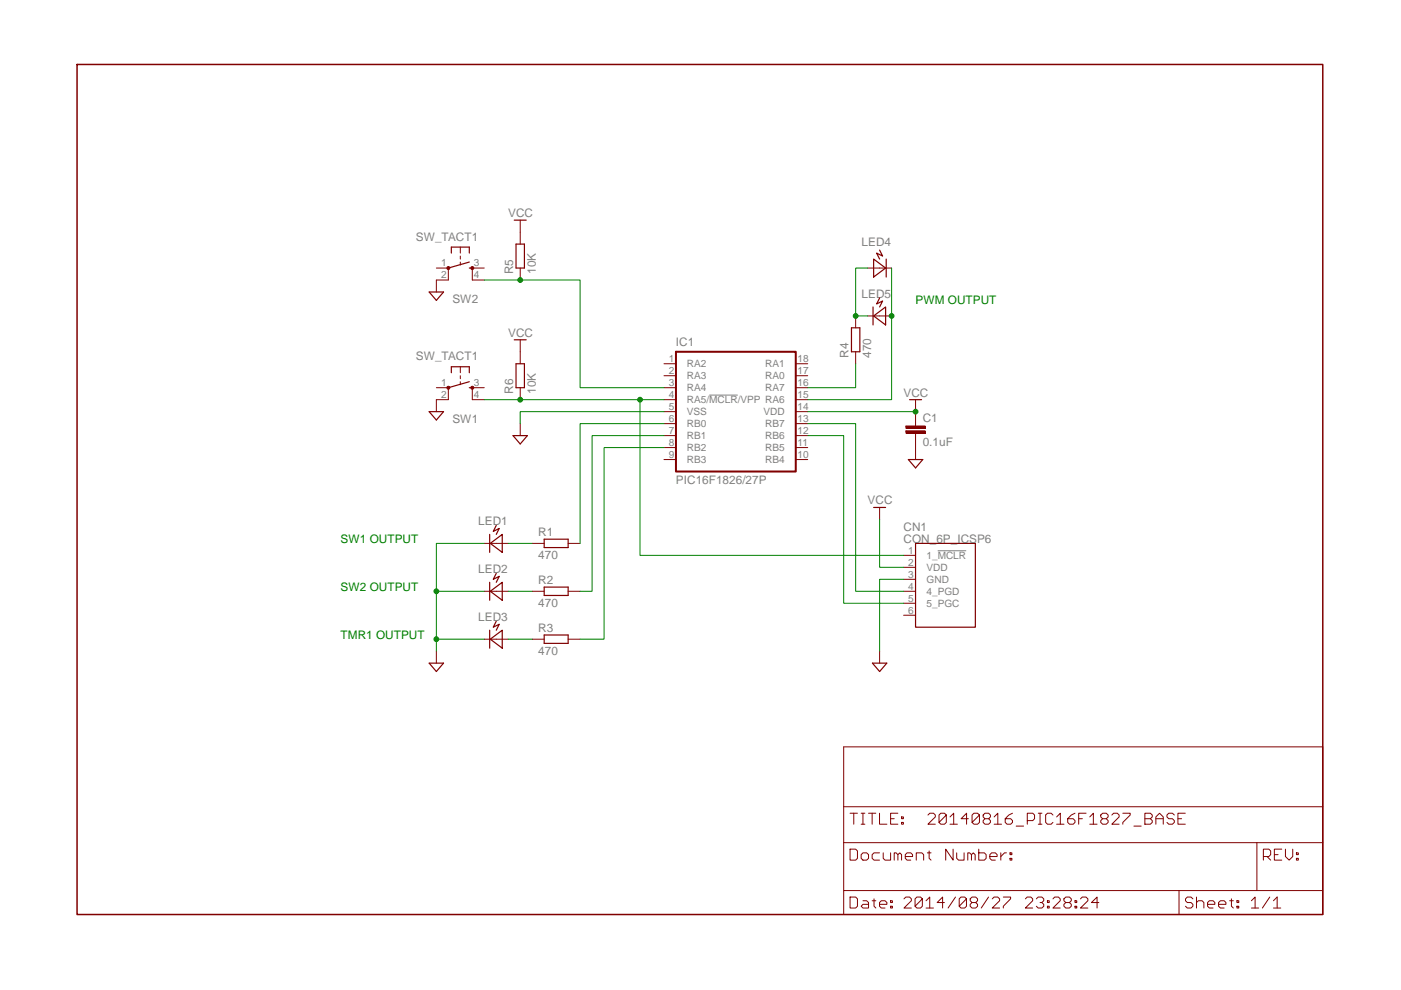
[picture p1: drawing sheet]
<?xml version="1.0" encoding="utf-8"?>
<!DOCTYPE eagle SYSTEM "eagle.dtd">
<eagle version="7.1.0">
<drawing>
<settings>
<setting alwaysvectorfont="no"/>
<setting verticaltext="up"/>
</settings>
<grid distance="0.1" unitdist="inch" unit="inch" style="lines" multiple="1" display="no" altdistance="0.01" altunitdist="inch" altunit="inch"/>
<schematic xreflabel="%F%N/%S.%C%R" xrefpart="/%S.%C%R">
<libraries>
<library name="p20140816_PIC16F1827_BASE">
<symbols>
<symbol name="DINA4_L">
<frame x1="0" y1="0" x2="264.16" y2="180.34" columns="4" rows="4" layer="94" border-left="no" border-top="no" border-right="no" border-bottom="no"/>
</symbol>
<symbol name="DOCFIELD">
<wire x1="0" y1="0" x2="71.12" y2="0" width="0.1016" layer="94"/>
<wire x1="101.6" y1="15.24" x2="87.63" y2="15.24" width="0.1016" layer="94"/>
<wire x1="0" y1="0" x2="0" y2="5.08" width="0.1016" layer="94"/>
<wire x1="0" y1="5.08" x2="71.12" y2="5.08" width="0.1016" layer="94"/>
<wire x1="0" y1="5.08" x2="0" y2="15.24" width="0.1016" layer="94"/>
<wire x1="101.6" y1="15.24" x2="101.6" y2="5.08" width="0.1016" layer="94"/>
<wire x1="71.12" y1="5.08" x2="71.12" y2="0" width="0.1016" layer="94"/>
<wire x1="71.12" y1="5.08" x2="87.63" y2="5.08" width="0.1016" layer="94"/>
<wire x1="71.12" y1="0" x2="101.6" y2="0" width="0.1016" layer="94"/>
<wire x1="87.63" y1="15.24" x2="87.63" y2="5.08" width="0.1016" layer="94"/>
<wire x1="87.63" y1="15.24" x2="0" y2="15.24" width="0.1016" layer="94"/>
<wire x1="87.63" y1="5.08" x2="101.6" y2="5.08" width="0.1016" layer="94"/>
<wire x1="101.6" y1="5.08" x2="101.6" y2="0" width="0.1016" layer="94"/>
<wire x1="0" y1="15.24" x2="0" y2="22.86" width="0.1016" layer="94"/>
<wire x1="101.6" y1="35.56" x2="0" y2="35.56" width="0.1016" layer="94"/>
<wire x1="101.6" y1="35.56" x2="101.6" y2="22.86" width="0.1016" layer="94"/>
<wire x1="0" y1="22.86" x2="101.6" y2="22.86" width="0.1016" layer="94"/>
<wire x1="0" y1="22.86" x2="0" y2="35.56" width="0.1016" layer="94"/>
<wire x1="101.6" y1="22.86" x2="101.6" y2="15.24" width="0.1016" layer="94"/>
<text x="1.27" y="1.27" size="2.54" layer="94" font="vector">Date:</text>
<text x="12.7" y="1.27" size="2.54" layer="94" font="vector">&gt;LAST_DATE_TIME</text>
<text x="72.39" y="1.27" size="2.54" layer="94" font="vector">Sheet:</text>
<text x="86.36" y="1.27" size="2.54" layer="94" font="vector">&gt;SHEET</text>
<text x="88.9" y="11.43" size="2.54" layer="94" font="vector">REV:</text>
<text x="1.27" y="19.05" size="2.54" layer="94" font="vector">TITLE:</text>
<text x="1.27" y="11.43" size="2.54" layer="94" font="vector">Document Number:</text>
<text x="17.78" y="19.05" size="2.54" layer="94" font="vector">&gt;DRAWING_NAME</text>
</symbol>
<symbol name="PIC16LF1826">
<pin name="RA1" x="15.24" y="10.16" length="short" rot="R180"/>
<pin name="RA2" x="-15.24" y="10.16" length="short"/>
<pin name="RA3" x="-15.24" y="7.62" length="short"/>
<pin name="RA4" x="-15.24" y="5.08" length="short"/>
<pin name="RB0" x="-15.24" y="-2.54" length="short"/>
<pin name="RB1" x="-15.24" y="-5.08" length="short"/>
<pin name="RB2" x="-15.24" y="-7.62" length="short"/>
<pin name="RB3" x="-15.24" y="-10.16" length="short"/>
<pin name="RB4" x="15.24" y="-10.16" length="short" rot="R180"/>
<pin name="RB5" x="15.24" y="-7.62" length="short" rot="R180"/>
<pin name="RB6" x="15.24" y="-5.08" length="short" rot="R180"/>
<pin name="RB7" x="15.24" y="-2.54" length="short" rot="R180"/>
<pin name="RA6" x="15.24" y="2.54" length="short" rot="R180"/>
<pin name="RA7" x="15.24" y="5.08" length="short" rot="R180"/>
<pin name="RA0" x="15.24" y="7.62" length="short" rot="R180"/>
<pin name="VDD" x="15.24" y="0" length="short" direction="pwr" rot="R180"/>
<pin name="VSS" x="-15.24" y="0" length="short" direction="pwr"/>
<pin name="RA5/!MCLR!/VPP" x="-15.24" y="2.54" length="short"/>
<wire x1="-12.7" y1="12.7" x2="12.7" y2="12.7" width="0.4064" layer="94"/>
<wire x1="12.7" y1="12.7" x2="12.7" y2="-12.7" width="0.4064" layer="94"/>
<wire x1="12.7" y1="-12.7" x2="-12.7" y2="-12.7" width="0.4064" layer="94"/>
<wire x1="-12.7" y1="-12.7" x2="-12.7" y2="12.7" width="0.4064" layer="94"/>
<text x="-12.7" y="13.97" size="1.778" layer="95">&gt;NAME</text>
<text x="-12.7" y="-15.24" size="1.778" layer="96">&gt;VALUE</text>
</symbol>
<symbol name="C-EU">
<wire x1="0" y1="0" x2="0" y2="-0.508" width="0.1524" layer="94"/>
<wire x1="0" y1="-2.54" x2="0" y2="-2.032" width="0.1524" layer="94"/>
<text x="1.524" y="0.381" size="1.778" layer="95">&gt;NAME</text>
<text x="1.524" y="-4.699" size="1.778" layer="96">&gt;VALUE</text>
<rectangle x1="-2.032" y1="-2.032" x2="2.032" y2="-1.524" layer="94"/>
<rectangle x1="-2.032" y1="-1.016" x2="2.032" y2="-0.508" layer="94"/>
<pin name="1" x="0" y="2.54" visible="off" length="short" direction="pas" swaplevel="1" rot="R270"/>
<pin name="2" x="0" y="-5.08" visible="off" length="short" direction="pas" swaplevel="1" rot="R90"/>
</symbol>
<symbol name="LED">
<wire x1="1.27" y1="-1.905" x2="-1.27" y2="0" width="0.254" layer="94"/>
<wire x1="-1.27" y1="0" x2="1.27" y2="1.905" width="0.254" layer="94"/>
<wire x1="1.27" y1="1.905" x2="1.27" y2="-1.905" width="0.254" layer="94"/>
<wire x1="-1.397" y1="1.905" x2="-1.397" y2="-1.905" width="0.254" layer="94"/>
<wire x1="0" y1="1.905" x2="0.635" y2="3.175" width="0.254" layer="94"/>
<wire x1="0.635" y1="3.175" x2="-0.635" y2="2.54" width="0.254" layer="94"/>
<wire x1="-0.635" y1="2.54" x2="0" y2="3.81" width="0.254" layer="94"/>
<text x="-3.81" y="3.81" size="1.778" layer="95">&gt;NAME</text>
<text x="-3.81" y="-3.81" size="1.778" layer="96">&gt;VALUE</text>
<pin name="A" x="2.54" y="0" visible="off" length="short" direction="pas" rot="R180"/>
<pin name="K" x="-2.54" y="0" visible="off" length="short" direction="pas"/>
</symbol>
<symbol name="R-EU">
<wire x1="-2.54" y1="-0.889" x2="2.54" y2="-0.889" width="0.254" layer="94"/>
<wire x1="2.54" y1="0.889" x2="-2.54" y2="0.889" width="0.254" layer="94"/>
<wire x1="2.54" y1="-0.889" x2="2.54" y2="0.889" width="0.254" layer="94"/>
<wire x1="-2.54" y1="-0.889" x2="-2.54" y2="0.889" width="0.254" layer="94"/>
<text x="-3.81" y="1.4986" size="1.778" layer="95">&gt;NAME</text>
<text x="-3.81" y="-3.302" size="1.778" layer="96">&gt;VALUE</text>
<pin name="2" x="5.08" y="0" visible="off" length="short" direction="pas" swaplevel="1" rot="R180"/>
<pin name="1" x="-5.08" y="0" visible="off" length="short" direction="pas" swaplevel="1"/>
</symbol>
<symbol name="TACT-SW">
<wire x1="-1.905" y1="0" x2="-2.54" y2="0" width="0.254" layer="94"/>
<wire x1="-1.905" y1="-4.445" x2="-1.905" y2="-3.175" width="0.254" layer="94"/>
<wire x1="1.905" y1="-4.445" x2="1.905" y2="-3.175" width="0.254" layer="94"/>
<wire x1="-1.905" y1="-4.445" x2="0" y2="-4.445" width="0.254" layer="94"/>
<wire x1="0" y1="-4.445" x2="1.905" y2="-4.445" width="0.254" layer="94"/>
<wire x1="0" y1="-2.54" x2="0" y2="-1.905" width="0.1524" layer="94"/>
<wire x1="0" y1="-1.27" x2="0" y2="-0.635" width="0.1524" layer="94"/>
<wire x1="0" y1="-4.445" x2="0" y2="-3.175" width="0.1524" layer="94"/>
<wire x1="-2.54" y1="2.54" x2="-2.54" y2="0" width="0.1524" layer="94"/>
<wire x1="2.54" y1="2.54" x2="2.54" y2="0" width="0.1524" layer="94"/>
<wire x1="2.54" y1="0" x2="-1.905" y2="-1.27" width="0.254" layer="94"/>
<circle x="2.54" y="0" radius="0.127" width="0.4064" layer="94"/>
<circle x="-2.54" y="0" radius="0.127" width="0.4064" layer="94"/>
<text x="-3.81" y="5.715" size="1.778" layer="95">&gt;NAME</text>
<text x="-3.81" y="-7.62" size="1.778" layer="96">&gt;VALUE</text>
<pin name="P" x="5.08" y="0" visible="pad" length="short" direction="pas" swaplevel="2" rot="R180"/>
<pin name="S" x="-5.08" y="0" visible="pad" length="short" direction="pas" swaplevel="1"/>
<pin name="S1" x="-5.08" y="2.54" visible="pad" length="short" direction="pas" swaplevel="1"/>
<pin name="P1" x="5.08" y="2.54" visible="pad" length="short" direction="pas" swaplevel="2" rot="R180"/>
</symbol>
<symbol name="GND">
<wire x1="0" y1="-1.778" x2="-1.524" y2="0" width="0.254" layer="94"/>
<wire x1="1.524" y1="0" x2="0" y2="-1.778" width="0.254" layer="94"/>
<wire x1="-1.524" y1="0" x2="1.524" y2="0" width="0.254" layer="94"/>
<pin name="GND" x="0" y="2.54" visible="off" length="short" direction="sup" rot="R270"/>
</symbol>
<symbol name="VCC">
<wire x1="1.27" y1="2.54" x2="-1.27" y2="2.54" width="0.254" layer="94"/>
<text x="-2.54" y="3.175" size="1.778" layer="96">&gt;VALUE</text>
<pin name="VCC" x="0" y="0" visible="off" length="short" direction="sup" rot="R90"/>
</symbol>
<symbol name="CON_6P_ICSP_PIC">
<wire x1="-2.54" y1="7.62" x2="-2.54" y2="-10.16" width="0.254" layer="94"/>
<wire x1="-2.54" y1="-10.16" x2="10.16" y2="-10.16" width="0.254" layer="94"/>
<wire x1="10.16" y1="-10.16" x2="10.16" y2="7.62" width="0.254" layer="94"/>
<wire x1="10.16" y1="7.62" x2="-2.54" y2="7.62" width="0.254" layer="94"/>
<text x="-5.08" y="10.16" size="1.778" layer="95">&gt;NAME</text>
<text x="-5.08" y="7.62" size="1.778" layer="95">&gt;VALUE</text>
<pin name="1_!MCLR" x="-5.08" y="5.08" length="short" direction="pas"/>
<pin name="VDD" x="-5.08" y="2.54" length="short" direction="pas"/>
<pin name="GND" x="-5.08" y="0" length="short" direction="pas"/>
<pin name="4_PGD" x="-5.08" y="-2.54" length="short" direction="pas"/>
<pin name="5_PGC" x="-5.08" y="-5.08" length="short" direction="pas"/>
<pin name="6" x="-5.08" y="-7.62" visible="pad" length="short" direction="pas"/>
</symbol>
</symbols>
<devicesets>
<deviceset name="DINA4_L" prefix="FRAME" uservalue="yes">
<gates>
<gate name="G$1" symbol="DINA4_L" x="0" y="0"/>
<gate name="G$2" symbol="DOCFIELD" x="162.56" y="0" addlevel="must"/>
</gates>
<devices>
<device name="">
<technologies>
<technology name=""/>
</technologies>
</device>
</devices>
</deviceset>
<deviceset name="PIC16*F1826/27" prefix="IC">
<gates>
<gate name="G$1" symbol="PIC16LF1826" x="0" y="0"/>
</gates>
<devices>
<device name="P" package="DIL18">
<connects>
<connect gate="G$1" pin="RA0" pad="17"/>
<connect gate="G$1" pin="RA1" pad="18"/>
<connect gate="G$1" pin="RA2" pad="1"/>
<connect gate="G$1" pin="RA3" pad="2"/>
<connect gate="G$1" pin="RA4" pad="3"/>
<connect gate="G$1" pin="RA5/!MCLR!/VPP" pad="4"/>
<connect gate="G$1" pin="RA6" pad="15"/>
<connect gate="G$1" pin="RA7" pad="16"/>
<connect gate="G$1" pin="RB0" pad="6"/>
<connect gate="G$1" pin="RB1" pad="7"/>
<connect gate="G$1" pin="RB2" pad="8"/>
<connect gate="G$1" pin="RB3" pad="9"/>
<connect gate="G$1" pin="RB4" pad="10"/>
<connect gate="G$1" pin="RB5" pad="11"/>
<connect gate="G$1" pin="RB6" pad="12"/>
<connect gate="G$1" pin="RB7" pad="13"/>
<connect gate="G$1" pin="VDD" pad="14"/>
<connect gate="G$1" pin="VSS" pad="5"/>
</connects>
<technologies>
<technology name=""/>
<technology name="L"/>
</technologies>
</device>
<device name="SO" package="SO-18W">
<connects>
<connect gate="G$1" pin="RA0" pad="17"/>
<connect gate="G$1" pin="RA1" pad="18"/>
<connect gate="G$1" pin="RA2" pad="1"/>
<connect gate="G$1" pin="RA3" pad="2"/>
<connect gate="G$1" pin="RA4" pad="3"/>
<connect gate="G$1" pin="RA5/!MCLR!/VPP" pad="4"/>
<connect gate="G$1" pin="RA6" pad="15"/>
<connect gate="G$1" pin="RA7" pad="16"/>
<connect gate="G$1" pin="RB0" pad="6"/>
<connect gate="G$1" pin="RB1" pad="7"/>
<connect gate="G$1" pin="RB2" pad="8"/>
<connect gate="G$1" pin="RB3" pad="9"/>
<connect gate="G$1" pin="RB4" pad="10"/>
<connect gate="G$1" pin="RB5" pad="11"/>
<connect gate="G$1" pin="RB6" pad="12"/>
<connect gate="G$1" pin="RB7" pad="13"/>
<connect gate="G$1" pin="VDD" pad="14"/>
<connect gate="G$1" pin="VSS" pad="5"/>
</connects>
<technologies>
<technology name=""/>
<technology name="L"/>
</technologies>
</device>
<device name="SS" package="SSOP20">
<connects>
<connect gate="G$1" pin="RA0" pad="19"/>
<connect gate="G$1" pin="RA1" pad="20"/>
<connect gate="G$1" pin="RA2" pad="1"/>
<connect gate="G$1" pin="RA3" pad="2"/>
<connect gate="G$1" pin="RA4" pad="3"/>
<connect gate="G$1" pin="RA5/!MCLR!/VPP" pad="4"/>
<connect gate="G$1" pin="RA6" pad="17"/>
<connect gate="G$1" pin="RA7" pad="18"/>
<connect gate="G$1" pin="RB0" pad="7"/>
<connect gate="G$1" pin="RB1" pad="8"/>
<connect gate="G$1" pin="RB2" pad="9"/>
<connect gate="G$1" pin="RB3" pad="10"/>
<connect gate="G$1" pin="RB4" pad="11"/>
<connect gate="G$1" pin="RB5" pad="12"/>
<connect gate="G$1" pin="RB6" pad="13"/>
<connect gate="G$1" pin="RB7" pad="14"/>
<connect gate="G$1" pin="VDD" pad="15 16"/>
<connect gate="G$1" pin="VSS" pad="5 6"/>
</connects>
<technologies>
<technology name=""/>
<technology name="L"/>
</technologies>
</device>
<device name="ML" package="QFN28">
<connects>
<connect gate="G$1" pin="RA0" pad="23"/>
<connect gate="G$1" pin="RA1" pad="24"/>
<connect gate="G$1" pin="RA2" pad="26"/>
<connect gate="G$1" pin="RA3" pad="27"/>
<connect gate="G$1" pin="RA4" pad="28"/>
<connect gate="G$1" pin="RA5/!MCLR!/VPP" pad="1"/>
<connect gate="G$1" pin="RA6" pad="20"/>
<connect gate="G$1" pin="RA7" pad="21"/>
<connect gate="G$1" pin="RB0" pad="7"/>
<connect gate="G$1" pin="RB1" pad="8"/>
<connect gate="G$1" pin="RB2" pad="9"/>
<connect gate="G$1" pin="RB3" pad="10"/>
<connect gate="G$1" pin="RB4" pad="12"/>
<connect gate="G$1" pin="RB5" pad="13"/>
<connect gate="G$1" pin="RB6" pad="15"/>
<connect gate="G$1" pin="RB7" pad="16"/>
<connect gate="G$1" pin="VDD" pad="17 19"/>
<connect gate="G$1" pin="VSS" pad="3 5"/>
</connects>
<technologies>
<technology name=""/>
<technology name="L"/>
</technologies>
</device>
</devices>
</deviceset>
<deviceset name="C-EU2" prefix="C" uservalue="yes">
<gates>
<gate name="G$1" symbol="C-EU" x="0" y="0"/>
</gates>
<devices>
<device name="025-025X050A" package="C025-025X050-A">
<connects>
<connect gate="G$1" pin="1" pad="1"/>
<connect gate="G$1" pin="2" pad="2"/>
</connects>
<technologies>
<technology name=""/>
</technologies>
</device>
<device name="025-030X050" package="C025-030X050">
<connects>
<connect gate="G$1" pin="1" pad="1"/>
<connect gate="G$1" pin="2" pad="2"/>
</connects>
<technologies>
<technology name=""/>
</technologies>
</device>
<device name="025-040X050" package="C025-040X050">
<connects>
<connect gate="G$1" pin="1" pad="1"/>
<connect gate="G$1" pin="2" pad="2"/>
</connects>
<technologies>
<technology name=""/>
</technologies>
</device>
<device name="025-050X050" package="C025-050X050">
<connects>
<connect gate="G$1" pin="1" pad="1"/>
<connect gate="G$1" pin="2" pad="2"/>
</connects>
<technologies>
<technology name=""/>
</technologies>
</device>
<device name="025-060X050" package="C025-060X050">
<connects>
<connect gate="G$1" pin="1" pad="1"/>
<connect gate="G$1" pin="2" pad="2"/>
</connects>
<technologies>
<technology name=""/>
</technologies>
</device>
<device name="050-025X075A" package="C050-025X075-A">
<connects>
<connect gate="G$1" pin="1" pad="1"/>
<connect gate="G$1" pin="2" pad="2"/>
</connects>
<technologies>
<technology name=""/>
</technologies>
</device>
<device name="050-045X075" package="C050-045X075">
<connects>
<connect gate="G$1" pin="1" pad="1"/>
<connect gate="G$1" pin="2" pad="2"/>
</connects>
<technologies>
<technology name=""/>
</technologies>
</device>
<device name="050-030X075" package="C050-030X075">
<connects>
<connect gate="G$1" pin="1" pad="1"/>
<connect gate="G$1" pin="2" pad="2"/>
</connects>
<technologies>
<technology name=""/>
</technologies>
</device>
<device name="050-050X075" package="C050-050X075">
<connects>
<connect gate="G$1" pin="1" pad="1"/>
<connect gate="G$1" pin="2" pad="2"/>
</connects>
<technologies>
<technology name=""/>
</technologies>
</device>
<device name="050-055X075" package="C050-055X075">
<connects>
<connect gate="G$1" pin="1" pad="1"/>
<connect gate="G$1" pin="2" pad="2"/>
</connects>
<technologies>
<technology name=""/>
</technologies>
</device>
<device name="050-075X075" package="C050-075X075">
<connects>
<connect gate="G$1" pin="1" pad="1"/>
<connect gate="G$1" pin="2" pad="2"/>
</connects>
<technologies>
<technology name=""/>
</technologies>
</device>
<device name="050H075X075" package="C050H075X075">
<connects>
<connect gate="G$1" pin="1" pad="1"/>
<connect gate="G$1" pin="2" pad="2"/>
</connects>
<technologies>
<technology name=""/>
</technologies>
</device>
<device name="075-032X103" package="C075-032X103">
<connects>
<connect gate="G$1" pin="1" pad="1"/>
<connect gate="G$1" pin="2" pad="2"/>
</connects>
<technologies>
<technology name=""/>
</technologies>
</device>
<device name="075-042X103" package="C075-042X103">
<connects>
<connect gate="G$1" pin="1" pad="1"/>
<connect gate="G$1" pin="2" pad="2"/>
</connects>
<technologies>
<technology name=""/>
</technologies>
</device>
<device name="075-052X106" package="C075-052X106">
<connects>
<connect gate="G$1" pin="1" pad="1"/>
<connect gate="G$1" pin="2" pad="2"/>
</connects>
<technologies>
<technology name=""/>
</technologies>
</device>
<device name="050-035X075" package="C050-035X075">
<connects>
<connect gate="G$1" pin="1" pad="1"/>
<connect gate="G$1" pin="2" pad="2"/>
</connects>
<technologies>
<technology name=""/>
</technologies>
</device>
<device name="075-063X106" package="C075-063X106">
<connects>
<connect gate="G$1" pin="1" pad="1"/>
<connect gate="G$1" pin="2" pad="2"/>
</connects>
<technologies>
<technology name=""/>
</technologies>
</device>
<device name="050-025X075" package="C050-025X075">
<connects>
<connect gate="G$1" pin="1" pad="1"/>
<connect gate="G$1" pin="2" pad="2"/>
</connects>
<technologies>
<technology name=""/>
</technologies>
</device>
<device name="025-025X050" package="C025-025X050">
<connects>
<connect gate="G$1" pin="1" pad="1"/>
<connect gate="G$1" pin="2" pad="2"/>
</connects>
<technologies>
<technology name=""/>
</technologies>
</device>
</devices>
</deviceset>
<deviceset name="LED" prefix="LED" uservalue="yes">
<gates>
<gate name="G$1" symbol="LED" x="0" y="0"/>
</gates>
<devices>
<device name="&quot;&quot;" package="LED_3MM_VIRT_2">
<connects>
<connect gate="G$1" pin="A" pad="A"/>
<connect gate="G$1" pin="K" pad="K"/>
</connects>
<technologies>
<technology name=""/>
</technologies>
</device>
<device name="_M1608" package="M1608D">
<connects>
<connect gate="G$1" pin="A" pad="A"/>
<connect gate="G$1" pin="K" pad="K"/>
</connects>
<technologies>
<technology name=""/>
</technologies>
</device>
</devices>
</deviceset>
<deviceset name="R-EU2" prefix="R" uservalue="yes">
<gates>
<gate name="G$1" symbol="R-EU" x="0" y="0"/>
</gates>
<devices>
<device name="0204/5" package="0204/5">
<connects>
<connect gate="G$1" pin="1" pad="1"/>
<connect gate="G$1" pin="2" pad="2"/>
</connects>
<technologies>
<technology name=""/>
</technologies>
</device>
<device name="0204/7" package="0204/7">
<connects>
<connect gate="G$1" pin="1" pad="1"/>
<connect gate="G$1" pin="2" pad="2"/>
</connects>
<technologies>
<technology name=""/>
</technologies>
</device>
<device name="0204/2V" package="0204V">
<connects>
<connect gate="G$1" pin="1" pad="1"/>
<connect gate="G$1" pin="2" pad="2"/>
</connects>
<technologies>
<technology name=""/>
</technologies>
</device>
<device name="0207/10A" package="0207/10-A">
<connects>
<connect gate="G$1" pin="1" pad="1"/>
<connect gate="G$1" pin="2" pad="2"/>
</connects>
<technologies>
<technology name=""/>
</technologies>
</device>
<device name="0207/12" package="0207/12">
<connects>
<connect gate="G$1" pin="1" pad="1"/>
<connect gate="G$1" pin="2" pad="2"/>
</connects>
<technologies>
<technology name=""/>
</technologies>
</device>
<device name="0207/15" package="0207/15">
<connects>
<connect gate="G$1" pin="1" pad="1"/>
<connect gate="G$1" pin="2" pad="2"/>
</connects>
<technologies>
<technology name=""/>
</technologies>
</device>
<device name="0207/2V" package="0207/2V">
<connects>
<connect gate="G$1" pin="1" pad="1"/>
<connect gate="G$1" pin="2" pad="2"/>
</connects>
<technologies>
<technology name=""/>
</technologies>
</device>
<device name="0207/5V" package="0207/5V">
<connects>
<connect gate="G$1" pin="1" pad="1"/>
<connect gate="G$1" pin="2" pad="2"/>
</connects>
<technologies>
<technology name=""/>
</technologies>
</device>
<device name="0207/7" package="0207/7">
<connects>
<connect gate="G$1" pin="1" pad="1"/>
<connect gate="G$1" pin="2" pad="2"/>
</connects>
<technologies>
<technology name=""/>
</technologies>
</device>
<device name="0207/10" package="0207/10">
<connects>
<connect gate="G$1" pin="1" pad="1"/>
<connect gate="G$1" pin="2" pad="2"/>
</connects>
<technologies>
<technology name=""/>
</technologies>
</device>
<device name="0204/5A" package="0204/5-A">
<connects>
<connect gate="G$1" pin="1" pad="1"/>
<connect gate="G$1" pin="2" pad="2"/>
</connects>
<technologies>
<technology name=""/>
</technologies>
</device>
<device name="0204/7A" package="0204/7-A">
<connects>
<connect gate="G$1" pin="1" pad="1"/>
<connect gate="G$1" pin="2" pad="2"/>
</connects>
<technologies>
<technology name=""/>
</technologies>
</device>
</devices>
</deviceset>
<deviceset name="SW_TACT" prefix="SW">
<gates>
<gate name="G$1" symbol="TACT-SW" x="0" y="0"/>
</gates>
<devices>
<device name="1" package="SW_TACT">
<connects>
<connect gate="G$1" pin="P" pad="1"/>
<connect gate="G$1" pin="P1" pad="2"/>
<connect gate="G$1" pin="S" pad="3"/>
<connect gate="G$1" pin="S1" pad="4"/>
</connects>
<technologies>
<technology name=""/>
</technologies>
</device>
<device name="2" package="SW_TACT2">
<connects>
<connect gate="G$1" pin="P" pad="P$1"/>
<connect gate="G$1" pin="P1" pad="P$2"/>
<connect gate="G$1" pin="S" pad="P$3"/>
<connect gate="G$1" pin="S1" pad="P$4"/>
</connects>
<technologies>
<technology name=""/>
</technologies>
</device>
</devices>
</deviceset>
<deviceset name="GND">
<gates>
<gate name="G$1" symbol="GND" x="0" y="2.54"/>
</gates>
<devices>
<device name="">
<technologies>
<technology name=""/>
</technologies>
</device>
</devices>
</deviceset>
<deviceset name="VCC">
<gates>
<gate name="G$1" symbol="VCC" x="0" y="0"/>
</gates>
<devices>
<device name="">
<technologies>
<technology name=""/>
</technologies>
</device>
</devices>
</deviceset>
<deviceset name="CON_6P_ICSP" prefix="CN">
<gates>
<gate name="G$1" symbol="CON_6P_ICSP_PIC" x="0" y="0"/>
</gates>
<devices>
<device name="A" package="CON_HRS_DIP_6A">
<connects>
<connect gate="G$1" pin="1_!MCLR" pad="1"/>
<connect gate="G$1" pin="4_PGD" pad="4"/>
<connect gate="G$1" pin="5_PGC" pad="5"/>
<connect gate="G$1" pin="6" pad="6"/>
<connect gate="G$1" pin="GND" pad="3"/>
<connect gate="G$1" pin="VDD" pad="2"/>
</connects>
<technologies>
<technology name=""/>
</technologies>
</device>
<device name="6" package="CON_HRS_DIP_6">
<connects>
<connect gate="G$1" pin="1_!MCLR" pad="1"/>
<connect gate="G$1" pin="4_PGD" pad="4"/>
<connect gate="G$1" pin="5_PGC" pad="5"/>
<connect gate="G$1" pin="6" pad="6"/>
<connect gate="G$1" pin="GND" pad="3"/>
<connect gate="G$1" pin="VDD" pad="2"/>
</connects>
<technologies>
<technology name=""/>
</technologies>
</device>
<device name="B" package="CON_DIP_6B">
<connects>
<connect gate="G$1" pin="1_!MCLR" pad="1"/>
<connect gate="G$1" pin="4_PGD" pad="4"/>
<connect gate="G$1" pin="5_PGC" pad="5"/>
<connect gate="G$1" pin="6" pad="6"/>
<connect gate="G$1" pin="GND" pad="3"/>
<connect gate="G$1" pin="VDD" pad="2"/>
</connects>
<technologies>
<technology name=""/>
</technologies>
</device>
<device name="C" package="CON_HRS_DIP_6B">
<connects>
<connect gate="G$1" pin="1_!MCLR" pad="1"/>
<connect gate="G$1" pin="4_PGD" pad="4"/>
<connect gate="G$1" pin="5_PGC" pad="5"/>
<connect gate="G$1" pin="6" pad="6"/>
<connect gate="G$1" pin="GND" pad="3"/>
<connect gate="G$1" pin="VDD" pad="2"/>
</connects>
<technologies>
<technology name=""/>
</technologies>
</device>
</devices>
</deviceset>
</devicesets>
</library>
</libraries>
<attributes>
</attributes>
<variantdefs>
</variantdefs>
<classes>
<class number="0" name="default" width="0" drill="0">
</class>
</classes>
<parts>
<part name="FRAME1" library="p20140816_PIC16F1827_BASE" deviceset="DINA4_L" device="" value="PIC16F1827_BASE"/>
<part name="IC1" library="p20140816_PIC16F1827_BASE" deviceset="PIC16*F1826/27" device="P"/>
<part name="C1" library="p20140816_PIC16F1827_BASE" deviceset="C-EU2" device="025-025X050A" value="0.1uF"/>
<part name="LED1" library="p20140816_PIC16F1827_BASE" deviceset="LED" device="&quot;&quot;"/>
<part name="LED2" library="p20140816_PIC16F1827_BASE" deviceset="LED" device="&quot;&quot;"/>
<part name="LED3" library="p20140816_PIC16F1827_BASE" deviceset="LED" device="&quot;&quot;"/>
<part name="LED4" library="p20140816_PIC16F1827_BASE" deviceset="LED" device="&quot;&quot;"/>
<part name="LED5" library="p20140816_PIC16F1827_BASE" deviceset="LED" device="&quot;&quot;"/>
<part name="R1" library="p20140816_PIC16F1827_BASE" deviceset="R-EU2" device="0204/5A" value="470"/>
<part name="R2" library="p20140816_PIC16F1827_BASE" deviceset="R-EU2" device="0204/5A" value="470"/>
<part name="R3" library="p20140816_PIC16F1827_BASE" deviceset="R-EU2" device="0204/5A" value="470"/>
<part name="R4" library="p20140816_PIC16F1827_BASE" deviceset="R-EU2" device="0204/5A" value="470"/>
<part name="R5" library="p20140816_PIC16F1827_BASE" deviceset="R-EU2" device="0204/5A" value="10K"/>
<part name="R6" library="p20140816_PIC16F1827_BASE" deviceset="R-EU2" device="0204/5A" value="10K"/>
<part name="SW2" library="p20140816_PIC16F1827_BASE" deviceset="SW_TACT" device="1"/>
<part name="SW1" library="p20140816_PIC16F1827_BASE" deviceset="SW_TACT" device="1"/>
<part name="U$1" library="p20140816_PIC16F1827_BASE" deviceset="GND" device=""/>
<part name="U$2" library="p20140816_PIC16F1827_BASE" deviceset="GND" device=""/>
<part name="U$3" library="p20140816_PIC16F1827_BASE" deviceset="GND" device=""/>
<part name="U$4" library="p20140816_PIC16F1827_BASE" deviceset="GND" device=""/>
<part name="U$5" library="p20140816_PIC16F1827_BASE" deviceset="VCC" device=""/>
<part name="U$6" library="p20140816_PIC16F1827_BASE" deviceset="VCC" device=""/>
<part name="U$7" library="p20140816_PIC16F1827_BASE" deviceset="VCC" device=""/>
<part name="U$8" library="p20140816_PIC16F1827_BASE" deviceset="GND" device=""/>
<part name="CN1" library="p20140816_PIC16F1827_BASE" deviceset="CON_6P_ICSP" device="6"/>
<part name="U$9" library="p20140816_PIC16F1827_BASE" deviceset="GND" device=""/>
<part name="U$10" library="p20140816_PIC16F1827_BASE" deviceset="VCC" device=""/>
</parts>
<sheets>
<sheet>
<plain>
<text x="177.8" y="129.54" size="1.778" layer="91">PWM OUTPUT</text>
<text x="55.88" y="78.74" size="1.778" layer="91">SW1 OUTPUT</text>
<text x="55.88" y="68.58" size="1.778" layer="91">SW2 OUTPUT</text>
<text x="55.88" y="58.42" size="1.778" layer="91">TMR1 OUTPUT</text>
</plain>
<instances>
<instance part="FRAME1" gate="G$1" x="0" y="0"/>
<instance part="FRAME1" gate="G$2" x="162.56" y="0"/>
<instance part="IC1" gate="G$1" x="139.7" y="106.68"/>
<instance part="C1" gate="G$1" x="177.8" y="104.14"/>
<instance part="LED1" gate="G$1" x="88.9" y="78.74"/>
<instance part="LED2" gate="G$1" x="88.9" y="68.58"/>
<instance part="LED3" gate="G$1" x="88.9" y="58.42"/>
<instance part="LED4" gate="G$1" x="170.18" y="137.16" smashed="yes" rot="MR0">
<attribute name="NAME" x="166.37" y="143.51" size="1.778" layer="95" rot="MR180"/>
<attribute name="VALUE" x="173.99" y="133.35" size="1.778" layer="96" rot="MR0"/>
</instance>
<instance part="LED5" gate="G$1" x="170.18" y="127"/>
<instance part="R1" gate="G$1" x="101.6" y="78.74"/>
<instance part="R2" gate="G$1" x="101.6" y="68.58"/>
<instance part="R3" gate="G$1" x="101.6" y="58.42"/>
<instance part="R4" gate="G$1" x="165.1" y="121.92" rot="R90"/>
<instance part="R5" gate="G$1" x="93.98" y="139.7" rot="R90"/>
<instance part="R6" gate="G$1" x="93.98" y="114.3" rot="R90"/>
<instance part="SW2" gate="G$1" x="81.28" y="137.16" rot="R180"/>
<instance part="SW1" gate="G$1" x="81.28" y="111.76" rot="R180"/>
<instance part="U$1" gate="G$1" x="76.2" y="53.34"/>
<instance part="U$2" gate="G$1" x="76.2" y="106.68"/>
<instance part="U$3" gate="G$1" x="76.2" y="132.08"/>
<instance part="U$4" gate="G$1" x="93.98" y="101.6"/>
<instance part="U$5" gate="G$1" x="93.98" y="144.78"/>
<instance part="U$6" gate="G$1" x="93.98" y="119.38"/>
<instance part="U$7" gate="G$1" x="177.8" y="106.68"/>
<instance part="U$8" gate="G$1" x="177.8" y="96.52"/>
<instance part="CN1" gate="G$1" x="180.34" y="71.12"/>
<instance part="U$9" gate="G$1" x="170.18" y="53.34"/>
<instance part="U$10" gate="G$1" x="170.18" y="83.82"/>
</instances>
<busses>
</busses>
<nets>
<net name="GND" class="0">
<segment>
<pinref part="SW1" gate="G$1" pin="P1"/>
<pinref part="U$2" gate="G$1" pin="GND"/>
</segment>
<segment>
<pinref part="SW2" gate="G$1" pin="P1"/>
<pinref part="U$3" gate="G$1" pin="GND"/>
</segment>
<segment>
<pinref part="IC1" gate="G$1" pin="VSS"/>
<pinref part="U$4" gate="G$1" pin="GND"/>
<wire x1="124.46" y1="106.68" x2="93.98" y2="106.68" width="0.1524" layer="91"/>
<wire x1="93.98" y1="106.68" x2="93.98" y2="104.14" width="0.1524" layer="91"/>
</segment>
<segment>
<pinref part="LED1" gate="G$1" pin="K"/>
<pinref part="U$1" gate="G$1" pin="GND"/>
<wire x1="86.36" y1="78.74" x2="76.2" y2="78.74" width="0.1524" layer="91"/>
<wire x1="76.2" y1="78.74" x2="76.2" y2="68.58" width="0.1524" layer="91"/>
<pinref part="LED2" gate="G$1" pin="K"/>
<wire x1="76.2" y1="68.58" x2="76.2" y2="58.42" width="0.1524" layer="91"/>
<wire x1="76.2" y1="58.42" x2="76.2" y2="55.88" width="0.1524" layer="91"/>
<wire x1="86.36" y1="68.58" x2="76.2" y2="68.58" width="0.1524" layer="91"/>
<pinref part="LED3" gate="G$1" pin="K"/>
<wire x1="86.36" y1="58.42" x2="76.2" y2="58.42" width="0.1524" layer="91"/>
<junction x="76.2" y="68.58"/>
<junction x="76.2" y="58.42"/>
</segment>
<segment>
<pinref part="C1" gate="G$1" pin="2"/>
<pinref part="U$8" gate="G$1" pin="GND"/>
</segment>
<segment>
<pinref part="CN1" gate="G$1" pin="GND"/>
<pinref part="U$9" gate="G$1" pin="GND"/>
<wire x1="175.26" y1="71.12" x2="170.18" y2="71.12" width="0.1524" layer="91"/>
<wire x1="170.18" y1="71.12" x2="170.18" y2="55.88" width="0.1524" layer="91"/>
</segment>
</net>
<net name="VCC" class="0">
<segment>
<pinref part="R5" gate="G$1" pin="2"/>
<pinref part="U$5" gate="G$1" pin="VCC"/>
</segment>
<segment>
<pinref part="R6" gate="G$1" pin="2"/>
<pinref part="U$6" gate="G$1" pin="VCC"/>
</segment>
<segment>
<pinref part="IC1" gate="G$1" pin="VDD"/>
<pinref part="U$7" gate="G$1" pin="VCC"/>
<wire x1="154.94" y1="106.68" x2="177.8" y2="106.68" width="0.1524" layer="91"/>
<pinref part="C1" gate="G$1" pin="1"/>
<junction x="177.8" y="106.68"/>
</segment>
<segment>
<pinref part="U$10" gate="G$1" pin="VCC"/>
<wire x1="170.18" y1="83.82" x2="170.18" y2="73.66" width="0.1524" layer="91"/>
<pinref part="CN1" gate="G$1" pin="VDD"/>
<wire x1="170.18" y1="73.66" x2="175.26" y2="73.66" width="0.1524" layer="91"/>
</segment>
</net>
<net name="N$1" class="0">
<segment>
<pinref part="IC1" gate="G$1" pin="RB0"/>
<pinref part="R1" gate="G$1" pin="2"/>
<wire x1="124.46" y1="104.14" x2="106.68" y2="104.14" width="0.1524" layer="91"/>
<wire x1="106.68" y1="104.14" x2="106.68" y2="78.74" width="0.1524" layer="91"/>
</segment>
</net>
<net name="N$2" class="0">
<segment>
<pinref part="IC1" gate="G$1" pin="RB1"/>
<wire x1="124.46" y1="101.6" x2="109.22" y2="101.6" width="0.1524" layer="91"/>
<wire x1="109.22" y1="101.6" x2="109.22" y2="68.58" width="0.1524" layer="91"/>
<pinref part="R2" gate="G$1" pin="2"/>
<wire x1="109.22" y1="68.58" x2="106.68" y2="68.58" width="0.1524" layer="91"/>
</segment>
</net>
<net name="N$3" class="0">
<segment>
<pinref part="IC1" gate="G$1" pin="RB2"/>
<wire x1="124.46" y1="99.06" x2="111.76" y2="99.06" width="0.1524" layer="91"/>
<wire x1="111.76" y1="99.06" x2="111.76" y2="58.42" width="0.1524" layer="91"/>
<pinref part="R3" gate="G$1" pin="2"/>
<wire x1="111.76" y1="58.42" x2="106.68" y2="58.42" width="0.1524" layer="91"/>
</segment>
</net>
<net name="N$4" class="0">
<segment>
<pinref part="R1" gate="G$1" pin="1"/>
<pinref part="LED1" gate="G$1" pin="A"/>
<wire x1="96.52" y1="78.74" x2="91.44" y2="78.74" width="0.1524" layer="91"/>
</segment>
</net>
<net name="N$5" class="0">
<segment>
<pinref part="R2" gate="G$1" pin="1"/>
<pinref part="LED2" gate="G$1" pin="A"/>
<wire x1="96.52" y1="68.58" x2="91.44" y2="68.58" width="0.1524" layer="91"/>
</segment>
</net>
<net name="N$6" class="0">
<segment>
<pinref part="R3" gate="G$1" pin="1"/>
<pinref part="LED3" gate="G$1" pin="A"/>
<wire x1="96.52" y1="58.42" x2="91.44" y2="58.42" width="0.1524" layer="91"/>
</segment>
</net>
<net name="N$7" class="0">
<segment>
<pinref part="IC1" gate="G$1" pin="RA5/!MCLR!/VPP"/>
<pinref part="SW1" gate="G$1" pin="S1"/>
<wire x1="124.46" y1="109.22" x2="119.38" y2="109.22" width="0.1524" layer="91"/>
<pinref part="R6" gate="G$1" pin="1"/>
<wire x1="119.38" y1="109.22" x2="93.98" y2="109.22" width="0.1524" layer="91"/>
<wire x1="93.98" y1="109.22" x2="86.36" y2="109.22" width="0.1524" layer="91"/>
<junction x="93.98" y="109.22"/>
<wire x1="119.38" y1="109.22" x2="119.38" y2="76.2" width="0.1524" layer="91"/>
<pinref part="CN1" gate="G$1" pin="1_!MCLR"/>
<wire x1="119.38" y1="76.2" x2="175.26" y2="76.2" width="0.1524" layer="91"/>
<junction x="119.38" y="109.22"/>
</segment>
</net>
<net name="N$8" class="0">
<segment>
<pinref part="IC1" gate="G$1" pin="RA4"/>
<wire x1="124.46" y1="111.76" x2="106.68" y2="111.76" width="0.1524" layer="91"/>
<wire x1="106.68" y1="111.76" x2="106.68" y2="134.62" width="0.1524" layer="91"/>
<pinref part="SW2" gate="G$1" pin="S1"/>
<wire x1="106.68" y1="134.62" x2="93.98" y2="134.62" width="0.1524" layer="91"/>
<pinref part="R5" gate="G$1" pin="1"/>
<wire x1="93.98" y1="134.62" x2="86.36" y2="134.62" width="0.1524" layer="91"/>
<junction x="93.98" y="134.62"/>
</segment>
</net>
<net name="N$9" class="0">
<segment>
<pinref part="IC1" gate="G$1" pin="RA7"/>
<wire x1="154.94" y1="111.76" x2="165.1" y2="111.76" width="0.1524" layer="91"/>
<pinref part="R4" gate="G$1" pin="1"/>
<wire x1="165.1" y1="111.76" x2="165.1" y2="116.84" width="0.1524" layer="91"/>
</segment>
</net>
<net name="N$10" class="0">
<segment>
<pinref part="R4" gate="G$1" pin="2"/>
<pinref part="LED5" gate="G$1" pin="K"/>
<wire x1="165.1" y1="127" x2="167.64" y2="127" width="0.1524" layer="91"/>
<wire x1="165.1" y1="127" x2="165.1" y2="137.16" width="0.1524" layer="91"/>
<pinref part="LED4" gate="G$1" pin="A"/>
<wire x1="165.1" y1="137.16" x2="167.64" y2="137.16" width="0.1524" layer="91"/>
<junction x="165.1" y="127"/>
</segment>
</net>
<net name="N$11" class="0">
<segment>
<pinref part="IC1" gate="G$1" pin="RA6"/>
<pinref part="LED5" gate="G$1" pin="A"/>
<wire x1="154.94" y1="109.22" x2="172.72" y2="109.22" width="0.1524" layer="91"/>
<wire x1="172.72" y1="109.22" x2="172.72" y2="127" width="0.1524" layer="91"/>
<pinref part="LED4" gate="G$1" pin="K"/>
<wire x1="172.72" y1="137.16" x2="172.72" y2="127" width="0.1524" layer="91"/>
<junction x="172.72" y="127"/>
</segment>
</net>
<net name="N$12" class="0">
<segment>
<pinref part="IC1" gate="G$1" pin="RB7"/>
<wire x1="154.94" y1="104.14" x2="165.1" y2="104.14" width="0.1524" layer="91"/>
<wire x1="165.1" y1="104.14" x2="165.1" y2="68.58" width="0.1524" layer="91"/>
<pinref part="CN1" gate="G$1" pin="4_PGD"/>
<wire x1="165.1" y1="68.58" x2="175.26" y2="68.58" width="0.1524" layer="91"/>
</segment>
</net>
<net name="N$13" class="0">
<segment>
<pinref part="IC1" gate="G$1" pin="RB6"/>
<wire x1="154.94" y1="101.6" x2="162.56" y2="101.6" width="0.1524" layer="91"/>
<wire x1="162.56" y1="101.6" x2="162.56" y2="66.04" width="0.1524" layer="91"/>
<pinref part="CN1" gate="G$1" pin="5_PGC"/>
<wire x1="162.56" y1="66.04" x2="175.26" y2="66.04" width="0.1524" layer="91"/>
</segment>
</net>
</nets>
</sheet>
</sheets>
</schematic>
</drawing>
</eagle>
